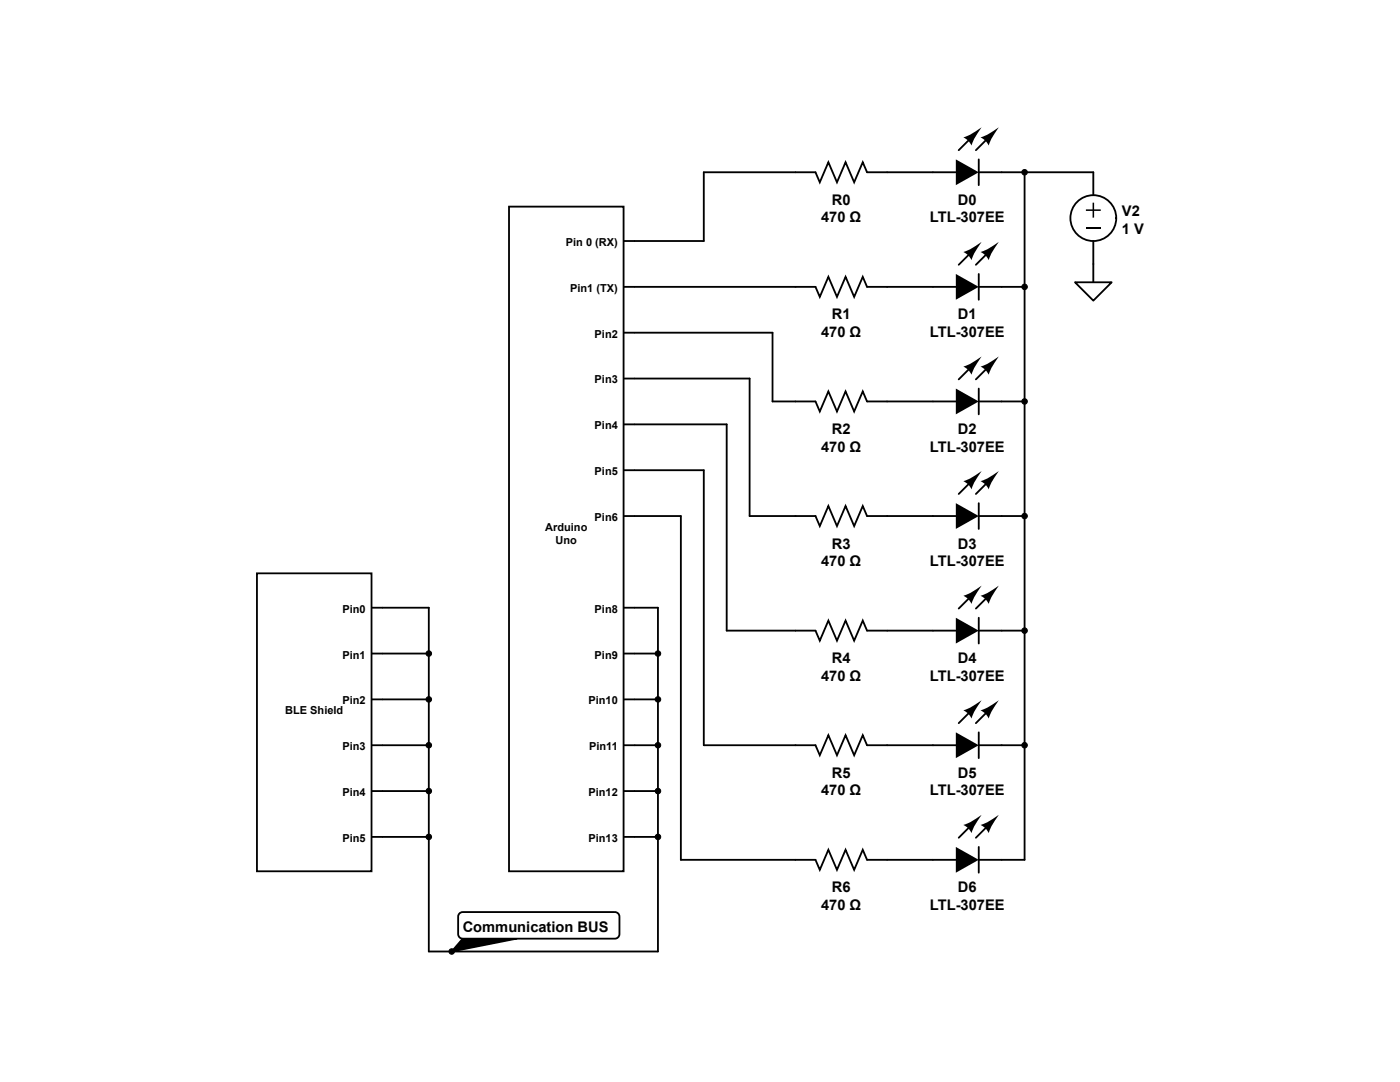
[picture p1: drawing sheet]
<svg xmlns="http://www.w3.org/2000/svg" width="279mm" height="216mm" viewBox="0 0 279 216" stroke-linecap="round" stroke-linejoin="round" font-family="sans-serif">
<g fill="#000">
<path d="M190.8 31.8l4.5 2.6-4.5 2.5zM192.3 27.4l1.5-.6 2.1-1.4-1.4 2.1-.6 1.5-.8-1.1zM195.7 27.4l1.5-.6 2.1-1.4-1.4 2.1-.6 1.5-.8-1.1zM190.8 54.7l4.5 2.5-4.5 2.6zM192.3 50.3l1.5-.6 2.1-1.4-1.4 2.1-.6 1.5-.5-.8zM195.7 50.3l1.5-.6 2.1-1.4-1.4 2.1-.6 1.5-.5-.8zM192.3 73.2l1.5-.7 2.1-1.4-1.4 2.2-.6 1.5-.8-1.1zM195.7 73.2l1.5-.7 2.1-1.4-1.4 2.2-.6 1.5-.8-1.1zM190.8 77.5l4.5 2.6-4.5 2.6zM192.3 96l1.5-.6 2.1-1.4-1.4 2.1-.6 1.5-.8-1.1zM195.7 96l1.5-.6 2.1-1.4-1.4 2.1-.6 1.5-.8-1.1zM190.8 100.4l4.5 2.6-4.5 2.5z"/>
<path d="M190.8 123.3l4.5 2.5-4.5 2.6zM192.3 118.9l1.5-.6 2.1-1.4-1.4 2.1-.6 1.5-.5-.8zM195.7 118.9l1.5-.6 2.1-1.4-1.4 2.1-.6 1.5-.5-.8zM190.8 146.1l4.5 2.6-4.5 2.6zM192.3 141.7l1.5-.6 2.1-1.4-1.4 2.2-.6 1.5-.8-1.1zM195.7 141.7l1.5-.6 2.1-1.4-1.4 2.2-.6 1.5-.8-1.1zM190.8 169l4.5 2.6-4.5 2.5zM192.3 164.6l1.5-.6 2.1-1.4-1.4 2.1-.6 1.5-.8-1.1zM195.7 164.6l1.5-.6 2.1-1.4-1.4 2.1-.6 1.5-.8-1.1zM92.3 187.3h10.8l-13 2.6z"/>
</g>
<g fill="none" stroke="#000" stroke-width=".37">
<path d="M158.7 34.4h4l.9 2 1.7-4 1.7 4 1.8-4 1.7 4 1.7-4 .8 2h17.8M193.6 27.7l-2.3 2.3M195.3 34.4h22.9M195.3 31.8v5.1M197 27.7l-2.2 2.3M204.5 34.4v137.2h-9.2M158.7 57.2h4l.9 2 1.7-4 1.7 4 1.8-4 1.7 4 1.7-4 .8 2h17.8M193.6 50.6l-2.3 2.2M195.3 54.7v5.1M195.3 57.2h9.2M197 50.6l-2.2 2.2M193.6 73.4l-2.3 2.3"/>
<path d="M195.3 77.5v5.2M197 73.4l-2.2 2.3M158.7 80.1h4l.9 2 1.7-4 1.7 4 1.8-4 1.7 4 1.7-4 .8 2h17.8M193.6 96.3l-2.3 2.3M195.3 80.1h9.2M197 96.3l-2.2 2.3M158.7 103h4l.9 2 1.7-4 1.7 4 1.8-4 1.7 4 1.7-4 .8 2h17.8M193.6 119.1l-2.3 2.3M195.3 100.4v5.1M195.3 103h9.2M197 119.1l-2.2 2.3M158.7 125.8h4l.9 2 1.7-4 1.7 4 1.8-4 1.7 4 1.7-4 .8 2h17.8"/>
<path d="M195.3 123.3v5.1M195.3 125.8h9.2M158.7 148.7h4l.9 2 1.7-4 1.7 4 1.8-4 1.7 4 1.7-4 .8 2h17.8M193.6 142l-2.3 2.3M195.3 146.1v5.2M195.3 148.7h9.2M197 142l-2.2 2.3M158.7 171.6h4l.9 2 1.7-4 1.7 4 1.8-4 1.7 4 1.7-4 .8 2h17.8M193.6 164.9l-2.3 2.3M195.3 169v5.1M197 164.9l-2.2 2.3M92.3 187.3h10.8l-13 2.6z"/>
</g>
<circle cx="218.2" cy="43.5" r="4.6" fill="#fff"/>
<g fill="none" stroke="#000" stroke-width=".37">
<path d="M218.2 34.4v4.5M218.2 48.1v8.2"/>
<circle cx="218.2" cy="43.5" r="4.6"/>
</g>
<path d="M218 40.4h.4v1.4h1.3v.3h-1.3v1.3h-.4v-1.3h-1.3v-.3h1.3z" fill="#000"/>
<path d="M216.7 45.6h3" fill="none" stroke="#000" stroke-width=".31"/>
<path d="M214.5 56.3h7.4l-3.7 3.7z" fill="#fff"/>
<path d="M214.5 56.3h7.4l-3.7 3.7z" fill="none" stroke="#000" stroke-width=".37"/>
<path d="M101.6 41.2h22.8v132.7h-22.8z" fill="#fff"/>
<g fill="none" stroke="#000" stroke-width=".37">
<path d="M158.7 34.4h-18.2v13.7h-16.1M101.6 41.2h22.8v132.7h-22.8zM124.4 57.2h34.3M124.4 75.5h25.2v27.5h9.1M124.4 66.4h29.8v13.7h4.5M124.4 93.8h16.1v54.9h18.2M124.4 84.7h20.6v41.1h13.7M124.4 103h11.5v68.6h22.8M124.4 139.6h2.3M124.4 130.4h2.3M124.4 121.3h2.3M124.4 157.8h2.3"/>
<path d="M124.4 148.7h2.3M124.4 167h2.3"/>
</g>
<path d="M51.3 114.4h22.8v59.5h-22.8z" fill="#fff"/>
<path d="M51.3 114.4h22.8v59.5h-22.8zM74.1 139.6h11.5M74.1 130.4h11.5M74.1 121.3h11.5v68.6h45.7v-68.6h-4.6M126.7 139.6h4.6M126.7 130.4h4.6M74.1 157.8h11.5M74.1 148.7h11.5M126.7 157.8h4.6M126.7 148.7h4.6M74.1 167h11.5M126.7 167h4.6" fill="none" stroke="#000" stroke-width=".37"/>
<path d="M91.7 182.3l.6-.3h30.4a.91 .91 0 0 1 .9 .9v3.5a.91 .91 0 0 1-.9 .9h-30.4a.91 .91 0 0 1-.9-.9v-3.5z" fill="#fff"/>
<path d="M91.7 182.3l.6-.3h30.4a.91 .91 0 0 1 .9 .9v3.5a.91 .91 0 0 1-.9 .9h-30.4a.91 .91 0 0 1-.9-.9v-3.5z" fill="none" stroke="#000" stroke-width=".37"/>
<g fill="#000">
<circle cx="204.5" cy="34.4" r=".55"/>
<circle cx="204.5" cy="57.2" r=".55"/>
<circle cx="204.5" cy="80.1" r=".55"/>
<circle cx="204.5" cy="103" r=".55"/>
<circle cx="85.6" cy="139.6" r=".55"/>
<circle cx="85.6" cy="130.4" r=".55"/>
<circle cx="131.3" cy="139.6" r=".55"/>
<circle cx="131.3" cy="130.4" r=".55"/>
<circle cx="204.5" cy="125.8" r=".55"/>
<circle cx="85.6" cy="157.8" r=".55"/>
<circle cx="85.6" cy="148.7" r=".55"/>
<circle cx="131.3" cy="157.8" r=".55"/>
<circle cx="131.3" cy="148.7" r=".55"/>
<circle cx="204.5" cy="148.7" r=".55"/>
<circle cx="85.6" cy="167" r=".55"/>
<circle cx="131.3" cy="167" r=".55"/>
<circle cx="90.2" cy="189.9" r=".55"/>
</g>
<g fill="none" stroke="#000" stroke-width=".2">
<circle cx="204.5" cy="34.4" r=".55"/>
<circle cx="204.5" cy="57.2" r=".55"/>
<circle cx="204.5" cy="80.1" r=".55"/>
<circle cx="204.5" cy="103" r=".55"/>
<circle cx="85.6" cy="139.6" r=".55"/>
<circle cx="85.6" cy="130.4" r=".55"/>
<circle cx="131.3" cy="139.6" r=".55"/>
<circle cx="131.3" cy="130.4" r=".55"/>
<circle cx="204.5" cy="125.8" r=".55"/>
<circle cx="85.6" cy="157.8" r=".55"/>
<circle cx="85.6" cy="148.7" r=".55"/>
<circle cx="131.3" cy="157.8" r=".55"/>
<circle cx="131.3" cy="148.7" r=".55"/>
<circle cx="204.5" cy="148.7" r=".55"/>
<circle cx="85.6" cy="167" r=".55"/>
<circle cx="131.3" cy="167" r=".55"/>
<circle cx="90.2" cy="189.9" r=".55"/>
</g>
<g font-size="2.9">
<text x="166" y="40.9">R0</text>
<text x="191.2" y="40.9">D0</text>
<text x="163.9" y="44.4">470 Ω</text>
<text x="185.6" y="44.4">LTL-307EE</text>
<text x="223.9" y="43.1">V2</text>
<text x="223.9" y="46.6">1 V</text>
<text x="166" y="63.7">R1</text>
<text x="191.2" y="63.7">D1</text>
<text x="163.9" y="67.3">470 Ω</text>
<text x="185.6" y="67.3">LTL-307EE</text>
<text x="166" y="86.6">R2</text>
<text x="191.2" y="86.6">D2</text>
<text x="163.9" y="90.1">470 Ω</text>
<text x="185.6" y="90.1">LTL-307EE</text>
<text x="163.9" y="113">470 Ω</text>
<text x="166" y="109.5">R3</text>
<text x="185.6" y="113">LTL-307EE</text>
<text x="191.2" y="109.5">D3</text>
<text x="163.9" y="135.9">470 Ω</text>
<text x="166" y="132.3">R4</text>
<text x="185.6" y="135.9">LTL-307EE</text>
<text x="191.2" y="132.3">D4</text>
<text x="166" y="155.2">R5</text>
<text x="191.2" y="155.2">D5</text>
<text x="163.9" y="158.7">470 Ω</text>
<text x="185.6" y="158.7">LTL-307EE</text>
<text x="166" y="178.1">R6</text>
<text x="191.2" y="178.1">D6</text>
<text x="163.9" y="181.6">470 Ω</text>
<text x="185.6" y="181.6">LTL-307EE</text>
<text x="92.3" y="186.1">Communication BUS</text>
</g>
<g font-size="2.2">
<text x="112.9" y="49.1">Pin 0 (RX)</text>
<text x="113.8" y="58.2">Pin1 (TX)</text>
<text x="118.7" y="67.4">Pin2</text>
<text x="118.7" y="76.5">Pin3</text>
<text x="118.7" y="85.7">Pin4</text>
<text x="118.7" y="94.8">Pin5</text>
<text x="108.8" y="105.9">Arduino</text>
<text x="118.7" y="104">Pin6</text>
<text x="110.9" y="108.5">Uno</text>
<text x="68.4" y="122.3">Pin0</text>
<text x="118.7" y="122.3">Pin8</text>
<text x="68.4" y="131.4">Pin1</text>
<text x="118.7" y="131.4">Pin9</text>
<text x="56.9" y="142.5">BLE Shield</text>
<text x="68.4" y="140.5">Pin2</text>
<text x="117.4" y="140.5">Pin10</text>
<text x="68.4" y="149.7">Pin3</text>
<text x="117.6" y="149.7">Pin11</text>
<text x="68.4" y="158.8">Pin4</text>
<text x="117.4" y="158.8">Pin12</text>
<text x="68.4" y="168">Pin5</text>
<text x="117.4" y="168">Pin13</text>
</g>
</svg>
